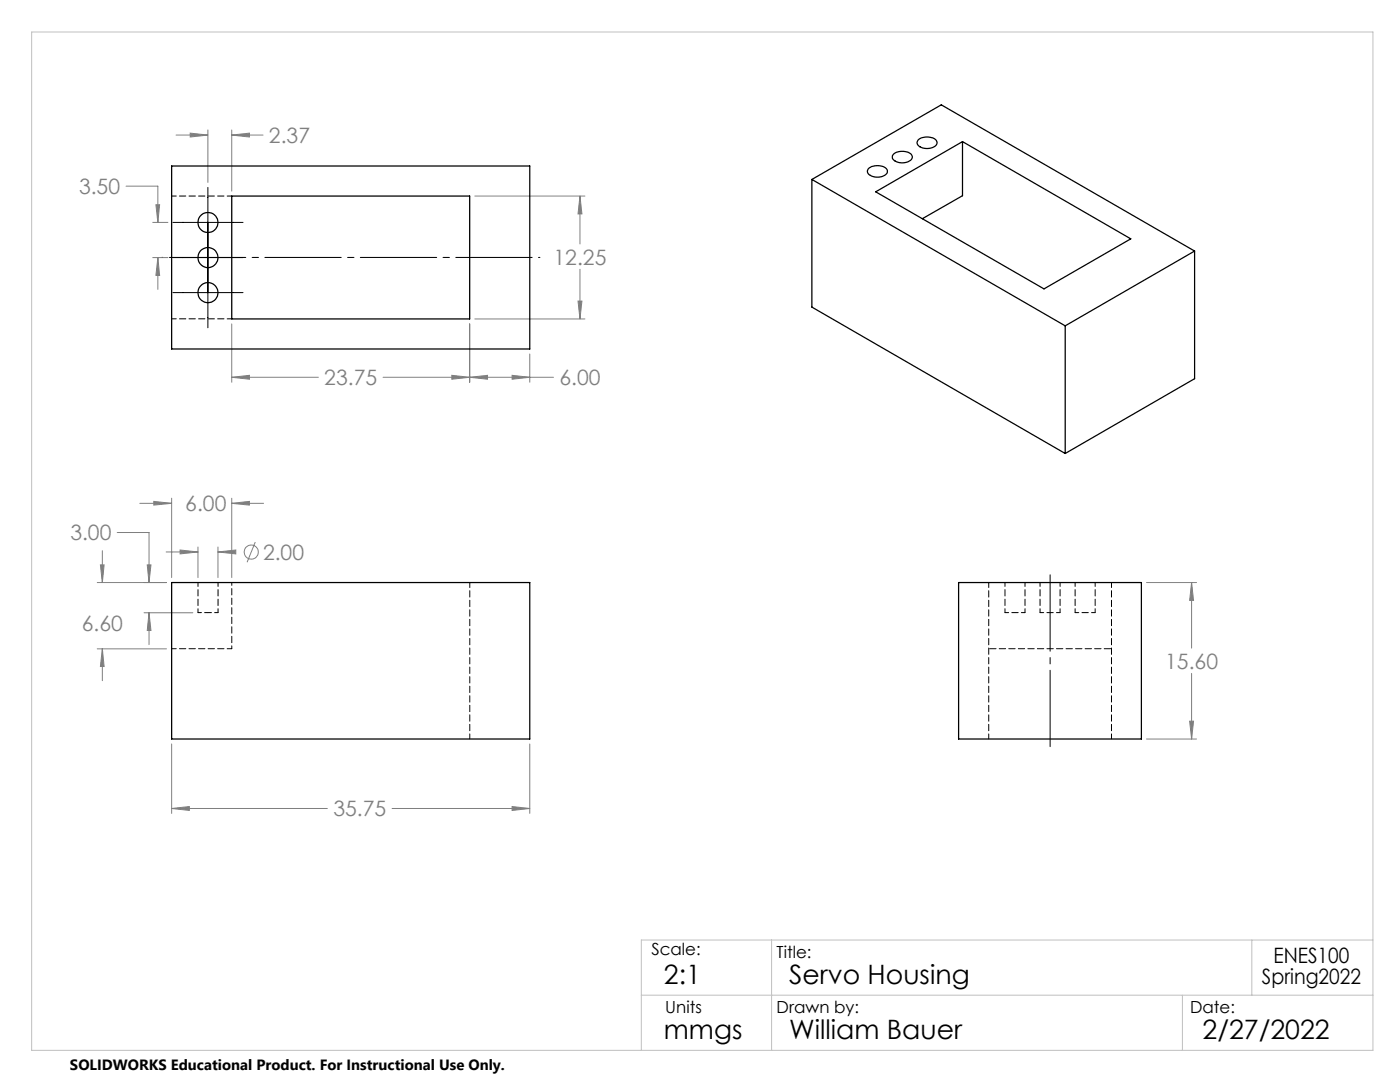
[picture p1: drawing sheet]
<svg xmlns="http://www.w3.org/2000/svg" width="279mm" height="216mm" viewBox="0 0 279 216" stroke-linecap="round" stroke-linejoin="round" font-family="sans-serif">
<g fill="none" stroke="#808080" stroke-width=".2">
<path d="M25.2 37.1h6.3v7.3M35.1 27h6.4M38 26.6l3.5 .4-3.5 .3zM41.5 25.9v10.5M46.2 27l3.6-.4v.7zM46.2 25.9v12.2M46.2 27h6.3M94.8 39.1h21.9M115.7 39.1l.4 3.6h-.7zM115.7 39.1v9.6M30.5 44.4h3M30.5 51.4h3"/>
<path d="M31.1 40.9h.8l-.4 3.5zM31.5 51.4l.4 3.6h-.8zM31.5 51.4v6.3M115.7 53.7v9.9M46.2 75.3l3.6-.4v.8zM46.2 64.6v11.7M46.2 75.3h17.3M76.4 75.3h34.1M90.2 74.9l3.5 .4-3.5 .4zM93.7 75.3l3.6-.4v.8zM93.7 64.6v11.7M94.8 63.6h21.9"/>
<path d="M102.2 74.9l3.5 .4-3.5 .4zM105.7 70.6v5.7M115.4 60.1h.7l-.4 3.5zM34.3 99.4v15.9M46.2 99.4v15.9M19.4 116.2h13.8M20 112.7h.8l-.4 3.5zM20.4 109.9v6.3M23.4 106.3h6.3v9.9M27.9 100.4h6.4M29.4 112.7h.7l-.4 3.5zM30.7 100l3.6 .4-3.6 .4z"/>
<path d="M33.2 110.1h6.3M35.9 109.7l3.6 .4-3.6 .4zM39.5 109.1v6.2M43.5 110.1l3.6-.4v.8zM43.5 109.1v6.2M43.5 110.1h3M46.2 100.4l3.6-.4v.8zM46.2 100.4h6.4M50.9 108.2l-1.6 4M228.8 116.2h10M237.8 116.2l.4 3.6h-.8zM237.8 116.2v13.1"/>
<path d="M19.4 129.5h13.8M20.4 129.5l.4 3.5h-.8zM20.4 129.5v6.3M28.8 122.3h9.7M29.7 122.3l.4 3.5h-.7zM29.7 122.3v6.3M237.8 134.4v13.1M34.3 148.4v13.9M105.7 148.4v13.9M228.8 147.5h10M237.4 143.9h.8l-.4 3.6zM34.3 161.3l3.5-.4v.8z"/>
<path d="M34.3 161.3h31M78.2 161.3h27.5M102.2 160.9l3.5 .4-3.5 .4z"/>
<circle cx="50.1" cy="110.2" r="1.41"/>
</g>
<path d="M209.6 114.2v35.2" fill="none" stroke="#000" stroke-width=".2" stroke-dasharray="15.2 1.3 1.3 1.3" stroke-dashoffset="-.5"/>
<path d="M32.3 51.4h75.5" fill="none" stroke="#000" stroke-width=".2" stroke-dasharray="15.2 1.3 1.3 1.3" stroke-dashoffset="-1.6"/>
<path d="M41.5 37.4v28M34.5 58.4h14M34.5 51.4h14M34.5 44.4h14" fill="none" stroke="#000" stroke-width=".2"/>
<path d="M6.3 6.4h267.7v203.2h-267.7zM128 198.6h146M154 187.6v22M236 198.6v11M249.8 187.6v11M274 187.6h-146v22" fill="none" stroke="#c0c0c0" stroke-width=".2"/>
<path d="M34.3 161.3l3.5-.4v.8zM102.2 160.9l3.5 .4-3.5 .4zM43.5 110.1l3.6-.4v.8zM35.9 109.7l3.6 .4-3.6 .4zM29.4 112.7h.7l-.4 3.5zM29.7 122.3l.4 3.5h-.7zM20 112.7h.8l-.4 3.5zM20.4 129.5l.4 3.5h-.8zM46.2 100.4l3.6-.4v.8zM30.7 100l3.6 .4-3.6 .4zM237.8 116.2l.4 3.6h-.8zM237.4 143.9h.8l-.4 3.6zM93.7 75.3l3.6-.4v.8zM102.2 74.9l3.5 .4-3.5 .4zM46.2 75.3l3.6-.4v.8zM90.2 74.9l3.5 .4-3.5 .4zM115.4 60.1h.7l-.4 3.5zM115.7 39.1l.4 3.6h-.7zM31.1 40.9h.8l-.4 3.5zM31.5 51.4l.4 3.6h-.8zM38 26.6l3.5 .4-3.5 .3zM46.2 27l3.6-.4v.7z" fill="#808080"/>
<g fill="none" stroke="#000" stroke-width=".25">
<path d="M34.3 33.1h71.4v36.5h-71.4zM46.2 39.1h47.5v24.5h-47.5zM162 35.8v25.5l50.6 29.2M162 35.8l50.6 29.2M162 35.8l25.9-14.9 50.5 29.2M173.3 33.7a2.76 2.76 0 0 1 3.8 .2 1.15 1.15 0 0 1-1.1 1.3 2.38 2.38 0 0 1-2.9-.9zM174.8 38.3l17.3-10 33.6 19.4-17.3 9.9zM178.4 30.7a3 3 0 0 1 3.5 .1 .94 .94 0 0 1-.7 1.5 2.38 2.38 0 0 1-3.1-.9v-.4zM183.2 28a2.9 2.9 0 0 1 3.6 0 .94 .94 0 0 1-.6 1.4 2.38 2.38 0 0 1-3.2-.8zM192.1 28.3v10.8l-8 4.5M238.4 50.1l-25.8 14.9M238.4 50.1v25.5l-25.8 14.9"/>
<path d="M212.6 65v25.5M34.3 116.2h71.4v31.3h-71.4zM191.3 116.2h36.5v31.3h-36.5z"/>
<circle cx="41.5" cy="51.4" r="2"/>
<circle cx="41.5" cy="44.4" r="2"/>
<circle cx="41.5" cy="58.4" r="2"/>
</g>
<path d="M46.3 39.1h-12M46.3 63.6h-12M93.8 116.2v31.2M197.3 116.2v31.2M221.8 116.2v31.2M46.3 129.4h-12" fill="none" stroke="#000" stroke-width=".2" stroke-dasharray="1.3 .6" stroke-dashoffset=".3"/>
<path d="M46.3 116.2v13.2" fill="none" stroke="#000" stroke-width=".2" stroke-dasharray="1.3 .6" stroke-dashoffset=".7"/>
<path d="M39.5 122.2h2M41.5 122.2h2" fill="none" stroke="#000" stroke-width=".2" stroke-dasharray="1.3 .6" stroke-dashoffset=".6"/>
<path d="M39.5 116.2v6M200.6 116.2v6M207.6 116.2v6M214.6 116.2v6M43.5 122.2v-6M200.6 122.2h4M204.6 122.2v-6M207.6 122.2h4M211.6 122.2v-6M214.6 122.2h4M218.6 122.2v-6" fill="none" stroke="#000" stroke-width=".2" stroke-dasharray="1.3 .6" stroke-dashoffset=".5"/>
<path d="M197.3 129.4h24.5" fill="none" stroke="#000" stroke-width=".2" stroke-dasharray="1.3 .6" stroke-dashoffset="-.2"/>
<g font-size="5.3">
<text x="132.5" y="196.4">2:1</text>
<text x="157.5" y="196.4">Servo Housing</text>
<text x="132.5" y="207.4">mmgs</text>
<text x="157.5" y="207.4">William Bauer</text>
<text x="240" y="207.4">2/27/2022</text>
</g>
<g font-size="4.2" fill="#808080">
<text x="53.7" y="28.5">2.37</text>
<text x="15.8" y="38.7">3.50</text>
<text x="110.5" y="52.8">12.25</text>
<text x="64.7" y="76.9">23.75</text>
<text x="111.6" y="76.9">6.00</text>
<text x="14" y="107.8">3.00</text>
<text x="37" y="102">6.00</text>
<text x="52.5" y="111.7">2.00</text>
<text x="16.3" y="125.9">6.60</text>
<text x="232.5" y="133.4">15.60</text>
<text x="66.5" y="162.9">35.75</text>
</g>
<g font-size="4.2">
<text x="251.9" y="196.4">Spring2022</text>
<text x="254.2" y="192.2">ENES100</text>
</g>
<g font-size="3.3">
<text x="130" y="190.6">Scale:</text>
<text x="155" y="191.2">Title:</text>
<text x="132.8" y="202.2">Units</text>
<text x="155" y="202.2">Drawn by:</text>
<text x="237.5" y="202.2">Date:</text>
</g>
<text font-size="3" x="14" y="213.5">SOLIDWORKS Educational Product. For Instructional Use Only.</text>
</svg>
